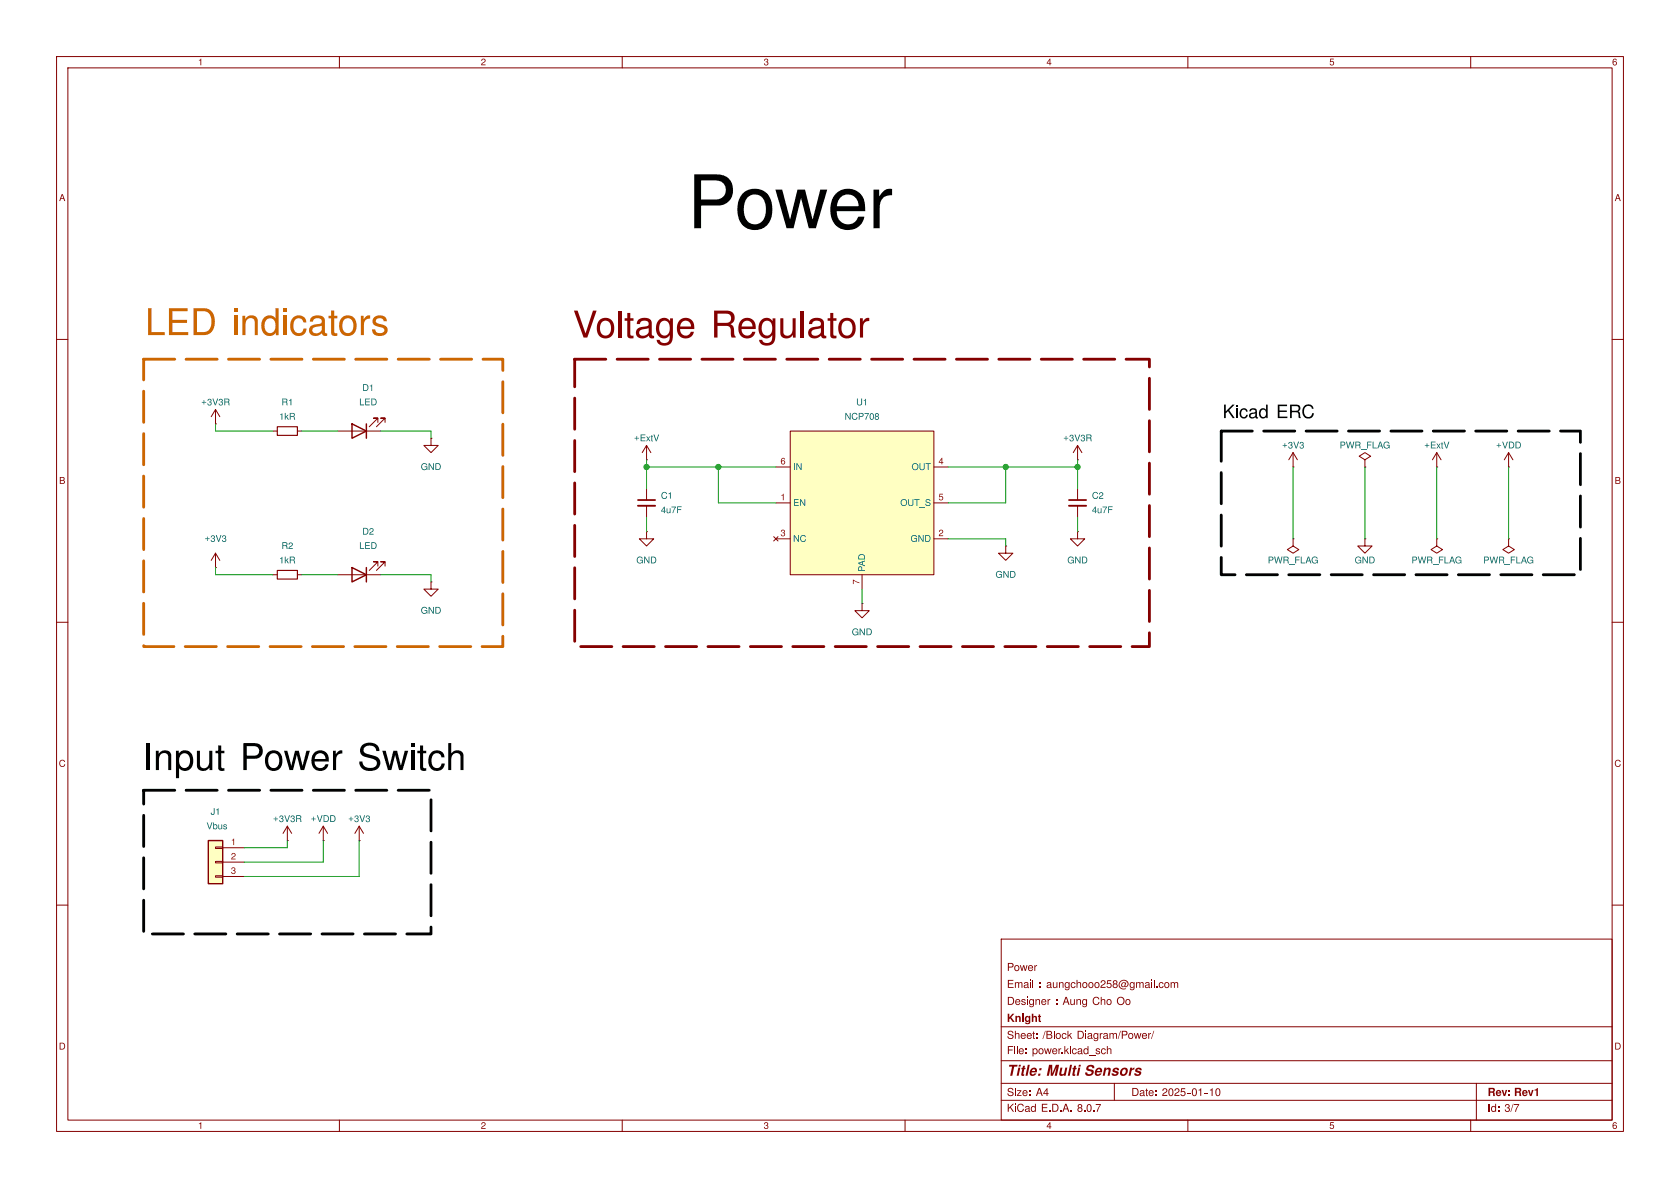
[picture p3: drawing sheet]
(kicad_sch
 (version 20231120)
 (generator "eeschema")
 (generator_version "8.0")
 (paper "A4")
 (title_block
  (title "Multi Sensors")
  (date "2025-01-10")
  (rev "Rev1")
  (company "Knight")
  (comment 1 "Designer : Aung Cho Oo")
  (comment 2 "Email : aungchooo258@gmail.com")
  (comment 3 "Power"))
 (lib_symbols
  (symbol "13dof_imu:NCP708" (exclude_from_sim no) (in_bom yes) (on_board yes)
   (property "Reference" "U" (at 0 0 0) (effects (font (size 1.27 1.27))))
   (property "Value" "NCP708" (at 0 0 0) (effects (font (size 1.27 1.27))))
   (property "Footprint" "Project:NCP708" (at 0 0 0) (effects (font (size 1.27 1.27)) (hide yes)))
   (property "Datasheet" "" (at 0 0 0) (effects (font (size 1.27 1.27)) (hide yes)))
   (property "Description" "" (at 0 0 0) (effects (font (size 1.27 1.27)) (hide yes)))
   (symbol "NCP708_0_0"
    (pin input line (at -15.24 0 0) (length 2.54) (name "EN" (effects (font (size 1.27 1.27)))) (number "1" (effects (font (size 1.27 1.27)))))
    (pin power_in line (at 15.24 -6.35 180) (length 2.54) (name "GND" (effects (font (size 1.27 1.27)))) (number "2" (effects (font (size 1.27 1.27)))))
    (pin no_connect line (at -15.24 -6.35 0) (length 2.54) (name "NC" (effects (font (size 1.27 1.27)))) (number "3" (effects (font (size 1.27 1.27)))))
    (pin power_out line (at 15.24 6.35 180) (length 2.54) (name "OUT" (effects (font (size 1.27 1.27)))) (number "4" (effects (font (size 1.27 1.27)))))
    (pin power_in line (at -15.24 6.35 0) (length 2.54) (name "IN" (effects (font (size 1.27 1.27)))) (number "6" (effects (font (size 1.27 1.27)))))
    (pin power_in line (at 0 -15.24 90) (length 2.54) (name "PAD" (effects (font (size 1.27 1.27)))) (number "7" (effects (font (size 1.27 1.27))))))
   (symbol "NCP708_1_0"
    (pin passive line (at 15.24 0 180) (length 2.54) (name "OUT_S" (effects (font (size 1.27 1.27)))) (number "5" (effects (font (size 1.27 1.27))))))
   (symbol "NCP708_1_1"
    (rectangle (start -12.7 12.7) (end 12.7 -12.7) (stroke (width 0) (type default)) (fill (type background)))))
  (symbol "Common:+3V3"
   (power)
   (pin_numbers hide)
   (pin_names
    (offset 0) hide) (exclude_from_sim no) (in_bom yes) (on_board yes)
   (property "Reference" "#PWR" (at 0 -3.81 0) (effects (font (size 1.27 1.27)) (hide yes)))
   (property "Value" "+3V3" (at 0 3.556 0) (effects (font (size 1.27 1.27))))
   (property "Footprint" "" (at 0 0 0) (effects (font (size 1.27 1.27)) (hide yes)))
   (property "Datasheet" "" (at 0 0 0) (effects (font (size 1.27 1.27)) (hide yes)))
   (property "Description" "Positive 3.3V" (at 0 0 0) (effects (font (size 1.27 1.27)) (hide yes)))
   (symbol "+3V3_0_1"
    (polyline (pts (xy -0.762 1.27) (xy 0 2.54)) (stroke (width 0) (type default)) (fill (type none)))
    (polyline (pts (xy 0 0) (xy 0 2.54)) (stroke (width 0) (type default)) (fill (type none)))
    (polyline (pts (xy 0 2.54) (xy 0.762 1.27)) (stroke (width 0) (type default)) (fill (type none))))
   (symbol "+3V3_1_1"
    (pin power_in line (at 0 0 90) (length 0) (name "~" (effects (font (size 1.27 1.27)))) (number "1" (effects (font (size 1.27 1.27)))))))
  (symbol "Common:+ExtV"
   (power)
   (pin_numbers hide)
   (pin_names
    (offset 0) hide) (exclude_from_sim no) (in_bom yes) (on_board yes)
   (property "Reference" "#PWR" (at 0 -3.81 0) (effects (font (size 1.27 1.27)) (hide yes)))
   (property "Value" "+ExtV" (at 0 3.556 0) (effects (font (size 1.27 1.27))))
   (property "Footprint" "" (at 0 0 0) (effects (font (size 1.27 1.27)) (hide yes)))
   (property "Datasheet" "" (at 0 0 0) (effects (font (size 1.27 1.27)) (hide yes)))
   (property "Description" "External power source" (at 0 0 0) (effects (font (size 1.27 1.27)) (hide yes)))
   (symbol "+ExtV_0_1"
    (polyline (pts (xy -0.762 1.27) (xy 0 2.54)) (stroke (width 0) (type default)) (fill (type none)))
    (polyline (pts (xy 0 0) (xy 0 2.54)) (stroke (width 0) (type default)) (fill (type none)))
    (polyline (pts (xy 0 2.54) (xy 0.762 1.27)) (stroke (width 0) (type default)) (fill (type none))))
   (symbol "+ExtV_1_1"
    (pin power_in line (at 0 0 90) (length 0) (name "~" (effects (font (size 1.27 1.27)))) (number "1" (effects (font (size 1.27 1.27)))))))
  (symbol "Common:+VDD"
   (power)
   (pin_numbers hide)
   (pin_names
    (offset 0) hide) (exclude_from_sim no) (in_bom yes) (on_board yes)
   (property "Reference" "#PWR" (at 0 -3.81 0) (effects (font (size 1.27 1.27)) (hide yes)))
   (property "Value" "+VDD" (at 0 3.556 0) (effects (font (size 1.27 1.27))))
   (property "Footprint" "" (at 0 0 0) (effects (font (size 1.27 1.27)) (hide yes)))
   (property "Datasheet" "" (at 0 0 0) (effects (font (size 1.27 1.27)) (hide yes)))
   (property "Description" "Power symbol creates a global label with name \"VDD\"" (at 0 0 0) (effects (font (size 1.27 1.27)) (hide yes)))
   (symbol "+VDD_0_1"
    (polyline (pts (xy -0.762 1.27) (xy 0 2.54)) (stroke (width 0) (type default)) (fill (type none)))
    (polyline (pts (xy 0 0) (xy 0 2.54)) (stroke (width 0) (type default)) (fill (type none)))
    (polyline (pts (xy 0 2.54) (xy 0.762 1.27)) (stroke (width 0) (type default)) (fill (type none))))
   (symbol "+VDD_1_1"
    (pin power_in line (at 0 0 90) (length 0) (name "~" (effects (font (size 1.27 1.27)))) (number "1" (effects (font (size 1.27 1.27)))))))
  (symbol "Connector_Generic:Conn_01x03"
   (pin_names
    (offset 1.016) hide) (exclude_from_sim no) (in_bom yes) (on_board yes)
   (property "Reference" "J" (at 0 5.08 0) (effects (font (size 1.27 1.27))))
   (property "Value" "Conn_01x03" (at 0 -5.08 0) (effects (font (size 1.27 1.27))))
   (property "Footprint" "" (at 0 0 0) (effects (font (size 1.27 1.27)) (hide yes)))
   (property "Datasheet" "~" (at 0 0 0) (effects (font (size 1.27 1.27)) (hide yes)))
   (property "Description" "Generic connector, single row, 01x03, script generated (kicad-library-utils/schlib/autogen/connector/)" (at 0 0 0) (effects (font (size 1.27 1.27)) (hide yes)))
   (symbol "Conn_01x03_1_1"
    (rectangle (start -1.27 -2.413) (end 0 -2.667) (stroke (width 0.1524) (type default)) (fill (type none)))
    (rectangle (start -1.27 0.127) (end 0 -0.127) (stroke (width 0.1524) (type default)) (fill (type none)))
    (rectangle (start -1.27 2.667) (end 0 2.413) (stroke (width 0.1524) (type default)) (fill (type none)))
    (rectangle (start -1.27 3.81) (end 1.27 -3.81) (stroke (width 0.254) (type default)) (fill (type background)))
    (pin passive line (at -5.08 2.54 0) (length 3.81) (name "Pin_1" (effects (font (size 1.27 1.27)))) (number "1" (effects (font (size 1.27 1.27)))))
    (pin passive line (at -5.08 0 0) (length 3.81) (name "Pin_2" (effects (font (size 1.27 1.27)))) (number "2" (effects (font (size 1.27 1.27)))))
    (pin passive line (at -5.08 -2.54 0) (length 3.81) (name "Pin_3" (effects (font (size 1.27 1.27)))) (number "3" (effects (font (size 1.27 1.27)))))))
  (symbol "Device:C_Small"
   (pin_numbers hide)
   (pin_names
    (offset 0.254) hide) (exclude_from_sim no) (in_bom yes) (on_board yes)
   (property "Reference" "C" (at 0.254 1.778 0) (effects (font (size 1.27 1.27)) (justify left)))
   (property "Value" "C_Small" (at 0.254 -2.032 0) (effects (font (size 1.27 1.27)) (justify left)))
   (property "Footprint" "" (at 0 0 0) (effects (font (size 1.27 1.27)) (hide yes)))
   (property "Datasheet" "~" (at 0 0 0) (effects (font (size 1.27 1.27)) (hide yes)))
   (property "Description" "Unpolarized capacitor, small symbol" (at 0 0 0) (effects (font (size 1.27 1.27)) (hide yes)))
   (symbol "C_Small_0_1"
    (polyline (pts (xy -1.524 -0.508) (xy 1.524 -0.508)) (stroke (width 0.3302) (type default)) (fill (type none)))
    (polyline (pts (xy -1.524 0.508) (xy 1.524 0.508)) (stroke (width 0.3048) (type default)) (fill (type none))))
   (symbol "C_Small_1_1"
    (pin passive line (at 0 2.54 270) (length 2.032) (name "~" (effects (font (size 1.27 1.27)))) (number "1" (effects (font (size 1.27 1.27)))))
    (pin passive line (at 0 -2.54 90) (length 2.032) (name "~" (effects (font (size 1.27 1.27)))) (number "2" (effects (font (size 1.27 1.27)))))))
  (symbol "Device:LED"
   (pin_numbers hide)
   (pin_names
    (offset 1.016) hide) (exclude_from_sim no) (in_bom yes) (on_board yes)
   (property "Reference" "D" (at 0 2.54 0) (effects (font (size 1.27 1.27))))
   (property "Value" "LED" (at 0 -2.54 0) (effects (font (size 1.27 1.27))))
   (property "Footprint" "" (at 0 0 0) (effects (font (size 1.27 1.27)) (hide yes)))
   (property "Datasheet" "~" (at 0 0 0) (effects (font (size 1.27 1.27)) (hide yes)))
   (property "Description" "Light emitting diode" (at 0 0 0) (effects (font (size 1.27 1.27)) (hide yes)))
   (symbol "LED_0_1"
    (polyline (pts (xy -1.27 -1.27) (xy -1.27 1.27)) (stroke (width 0.254) (type default)) (fill (type none)))
    (polyline (pts (xy -1.27 0) (xy 1.27 0)) (stroke (width 0) (type default)) (fill (type none)))
    (polyline (pts (xy 1.27 -1.27) (xy 1.27 1.27) (xy -1.27 0) (xy 1.27 -1.27)) (stroke (width 0.254) (type default)) (fill (type none)))
    (polyline (pts (xy -3.048 -0.762) (xy -4.572 -2.286) (xy -3.81 -2.286) (xy -4.572 -2.286) (xy -4.572 -1.524)) (stroke (width 0) (type default)) (fill (type none)))
    (polyline (pts (xy -1.778 -0.762) (xy -3.302 -2.286) (xy -2.54 -2.286) (xy -3.302 -2.286) (xy -3.302 -1.524)) (stroke (width 0) (type default)) (fill (type none))))
   (symbol "LED_1_1"
    (pin passive line (at -3.81 0 0) (length 2.54) (name "K" (effects (font (size 1.27 1.27)))) (number "1" (effects (font (size 1.27 1.27)))))
    (pin passive line (at 3.81 0 180) (length 2.54) (name "A" (effects (font (size 1.27 1.27)))) (number "2" (effects (font (size 1.27 1.27)))))))
  (symbol "Device:R_Small"
   (pin_numbers hide)
   (pin_names
    (offset 0.254) hide) (exclude_from_sim no) (in_bom yes) (on_board yes)
   (property "Reference" "R" (at 0.762 0.508 0) (effects (font (size 1.27 1.27)) (justify left)))
   (property "Value" "R_Small" (at 0.762 -1.016 0) (effects (font (size 1.27 1.27)) (justify left)))
   (property "Footprint" "" (at 0 0 0) (effects (font (size 1.27 1.27)) (hide yes)))
   (property "Datasheet" "~" (at 0 0 0) (effects (font (size 1.27 1.27)) (hide yes)))
   (property "Description" "Resistor, small symbol" (at 0 0 0) (effects (font (size 1.27 1.27)) (hide yes)))
   (symbol "R_Small_0_1"
    (rectangle (start -0.762 1.778) (end 0.762 -1.778) (stroke (width 0.2032) (type default)) (fill (type none))))
   (symbol "R_Small_1_1"
    (pin passive line (at 0 2.54 270) (length 0.762) (name "~" (effects (font (size 1.27 1.27)))) (number "1" (effects (font (size 1.27 1.27)))))
    (pin passive line (at 0 -2.54 90) (length 0.762) (name "~" (effects (font (size 1.27 1.27)))) (number "2" (effects (font (size 1.27 1.27)))))))
  (symbol "power:+3V3"
   (power)
   (pin_numbers hide)
   (pin_names
    (offset 0) hide) (exclude_from_sim no) (in_bom yes) (on_board yes)
   (property "Reference" "#PWR" (at 0 -3.81 0) (effects (font (size 1.27 1.27)) (hide yes)))
   (property "Value" "+3V3" (at 0 3.556 0) (effects (font (size 1.27 1.27))))
   (property "Footprint" "" (at 0 0 0) (effects (font (size 1.27 1.27)) (hide yes)))
   (property "Datasheet" "" (at 0 0 0) (effects (font (size 1.27 1.27)) (hide yes)))
   (property "Description" "Power symbol creates a global label with name \"+3V3\"" (at 0 0 0) (effects (font (size 1.27 1.27)) (hide yes)))
   (symbol "+3V3_0_1"
    (polyline (pts (xy -0.762 1.27) (xy 0 2.54)) (stroke (width 0) (type default)) (fill (type none)))
    (polyline (pts (xy 0 0) (xy 0 2.54)) (stroke (width 0) (type default)) (fill (type none)))
    (polyline (pts (xy 0 2.54) (xy 0.762 1.27)) (stroke (width 0) (type default)) (fill (type none))))
   (symbol "+3V3_1_1"
    (pin power_in line (at 0 0 90) (length 0) (name "~" (effects (font (size 1.27 1.27)))) (number "1" (effects (font (size 1.27 1.27)))))))
  (symbol "power:GND"
   (power)
   (pin_numbers hide)
   (pin_names
    (offset 0) hide) (exclude_from_sim no) (in_bom yes) (on_board yes)
   (property "Reference" "#PWR" (at 0 -6.35 0) (effects (font (size 1.27 1.27)) (hide yes)))
   (property "Value" "GND" (at 0 -3.81 0) (effects (font (size 1.27 1.27))))
   (property "Footprint" "" (at 0 0 0) (effects (font (size 1.27 1.27)) (hide yes)))
   (property "Datasheet" "" (at 0 0 0) (effects (font (size 1.27 1.27)) (hide yes)))
   (property "Description" "Power symbol creates a global label with name \"GND\" , ground" (at 0 0 0) (effects (font (size 1.27 1.27)) (hide yes)))
   (symbol "GND_0_1"
    (polyline (pts (xy 0 0) (xy 0 -1.27) (xy 1.27 -1.27) (xy 0 -2.54) (xy -1.27 -1.27) (xy 0 -1.27)) (stroke (width 0) (type default)) (fill (type none))))
   (symbol "GND_1_1"
    (pin power_in line (at 0 0 270) (length 0) (name "~" (effects (font (size 1.27 1.27)))) (number "1" (effects (font (size 1.27 1.27)))))))
  (symbol "power:PWR_FLAG"
   (power)
   (pin_numbers hide)
   (pin_names
    (offset 0) hide) (exclude_from_sim no) (in_bom yes) (on_board yes)
   (property "Reference" "#FLG" (at 0 1.905 0) (effects (font (size 1.27 1.27)) (hide yes)))
   (property "Value" "PWR_FLAG" (at 0 3.81 0) (effects (font (size 1.27 1.27))))
   (property "Footprint" "" (at 0 0 0) (effects (font (size 1.27 1.27)) (hide yes)))
   (property "Datasheet" "~" (at 0 0 0) (effects (font (size 1.27 1.27)) (hide yes)))
   (property "Description" "Special symbol for telling ERC where power comes from" (at 0 0 0) (effects (font (size 1.27 1.27)) (hide yes)))
   (symbol "PWR_FLAG_0_0"
    (pin power_out line (at 0 0 90) (length 0) (name "~" (effects (font (size 1.27 1.27)))) (number "1" (effects (font (size 1.27 1.27))))))
   (symbol "PWR_FLAG_0_1"
    (polyline (pts (xy 0 0) (xy 0 1.27) (xy -1.016 1.905) (xy 0 2.54) (xy 1.016 1.905) (xy 0 1.27)) (stroke (width 0) (type default)) (fill (type none))))))
 (junction
  (at 177.8 82.55)
  (diameter 0)
  (color 0 0 0 0))
 (junction
  (at 114.3 82.55)
  (diameter 0)
  (color 0 0 0 0))
 (junction
  (at 190.5 82.55)
  (diameter 0)
  (color 0 0 0 0))
 (junction
  (at 127 82.55)
  (diameter 0)
  (color 0 0 0 0))
 (wire
  (pts (xy 43.18 152.4) (xy 57.15 152.4))
  (stroke (width 0) (type default)))
 (wire
  (pts (xy 38.1 101.6) (xy 48.26 101.6))
  (stroke (width 0) (type default)))
 (wire
  (pts (xy 57.15 152.4) (xy 57.15 148.59))
  (stroke (width 0) (type default)))
 (wire
  (pts (xy 127 88.9) (xy 127 82.55))
  (stroke (width 0) (type default)))
 (wire
  (pts (xy 254 82.55) (xy 254 95.25))
  (stroke (width 0) (type default)))
 (wire
  (pts (xy 114.3 81.28) (xy 114.3 82.55))
  (stroke (width 0) (type default)))
 (wire
  (pts (xy 50.8 148.59) (xy 50.8 149.86))
  (stroke (width 0) (type default)))
 (wire
  (pts (xy 177.8 82.55) (xy 190.5 82.55))
  (stroke (width 0) (type default)))
 (wire
  (pts (xy 167.64 82.55) (xy 177.8 82.55))
  (stroke (width 0) (type default)))
 (wire
  (pts (xy 228.6 82.55) (xy 228.6 95.25))
  (stroke (width 0) (type default)))
 (wire
  (pts (xy 167.64 95.25) (xy 177.8 95.25))
  (stroke (width 0) (type default)))
 (wire
  (pts (xy 38.1 100.33) (xy 38.1 101.6))
  (stroke (width 0) (type default)))
 (wire
  (pts (xy 53.34 76.2) (xy 59.69 76.2))
  (stroke (width 0) (type default)))
 (wire
  (pts (xy 152.4 104.14) (xy 152.4 106.68))
  (stroke (width 0) (type default)))
 (wire
  (pts (xy 114.3 91.44) (xy 114.3 93.98))
  (stroke (width 0) (type default)))
 (wire
  (pts (xy 177.8 95.25) (xy 177.8 96.52))
  (stroke (width 0) (type default)))
 (wire
  (pts (xy 38.1 76.2) (xy 48.26 76.2))
  (stroke (width 0) (type default)))
 (wire
  (pts (xy 63.5 154.94) (xy 43.18 154.94))
  (stroke (width 0) (type default)))
 (wire
  (pts (xy 137.16 88.9) (xy 127 88.9))
  (stroke (width 0) (type default)))
 (wire
  (pts (xy 127 82.55) (xy 114.3 82.55))
  (stroke (width 0) (type default)))
 (wire
  (pts (xy 241.3 82.55) (xy 241.3 95.25))
  (stroke (width 0) (type default)))
 (wire
  (pts (xy 177.8 88.9) (xy 177.8 82.55))
  (stroke (width 0) (type default)))
 (wire
  (pts (xy 114.3 82.55) (xy 114.3 86.36))
  (stroke (width 0) (type default)))
 (wire
  (pts (xy 266.7 82.55) (xy 266.7 95.25))
  (stroke (width 0) (type default)))
 (wire
  (pts (xy 137.16 82.55) (xy 127 82.55))
  (stroke (width 0) (type default)))
 (wire
  (pts (xy 190.5 82.55) (xy 190.5 86.36))
  (stroke (width 0) (type default)))
 (wire
  (pts (xy 63.5 148.59) (xy 63.5 154.94))
  (stroke (width 0) (type default)))
 (wire
  (pts (xy 167.64 88.9) (xy 177.8 88.9))
  (stroke (width 0) (type default)))
 (wire
  (pts (xy 38.1 74.93) (xy 38.1 76.2))
  (stroke (width 0) (type default)))
 (wire
  (pts (xy 67.31 101.6) (xy 76.2 101.6))
  (stroke (width 0) (type default)))
 (wire
  (pts (xy 53.34 101.6) (xy 59.69 101.6))
  (stroke (width 0) (type default)))
 (wire
  (pts (xy 190.5 91.44) (xy 190.5 93.98))
  (stroke (width 0) (type default)))
 (wire
  (pts (xy 76.2 76.2) (xy 76.2 77.47))
  (stroke (width 0) (type default)))
 (wire
  (pts (xy 190.5 81.28) (xy 190.5 82.55))
  (stroke (width 0) (type default)))
 (wire
  (pts (xy 76.2 101.6) (xy 76.2 102.87))
  (stroke (width 0) (type default)))
 (wire
  (pts (xy 50.8 149.86) (xy 43.18 149.86))
  (stroke (width 0) (type default)))
 (wire
  (pts (xy 67.31 76.2) (xy 76.2 76.2))
  (stroke (width 0) (type default)))
 (rectangle
  (start 101.6 63.5)
  (end 203.2 114.3)
  (stroke (width 0.5) (type dash) (color 132 0 0 1))
  (fill (type none)))
 (rectangle
  (start 25.4 139.7)
  (end 76.2 165.1)
  (stroke (width 0.5) (type dash))
  (fill (type none)))
 (rectangle
  (start 215.9 76.2)
  (end 279.4 101.6)
  (stroke (width 0.5) (type dash))
  (fill (type none)))
 (rectangle
  (start 25.4 63.5)
  (end 88.9 114.3)
  (stroke (width 0.5) (type dash) (color 204 102 0 1))
  (fill (type none)))
 (text "Power"
  (exclude_from_sim no)
  (at 139.7 38.608 0)
  (effects (font
    (face "Nachlieli CLM") (size 10.16 10.16))))
 (text "LED indicators"
  (exclude_from_sim no)
  (at 25.654 61.468 0)
  (effects (font
    (face "Nachlieli CLM") (size 5.08 5.08) (color 204 102 0 1)) (justify left bottom)))
 (text "Voltage Regulator"
  (exclude_from_sim no)
  (at 127.508 58.928 0)
  (effects (font
    (face "Nachlieli CLM") (size 5.08 5.08) (color 132 0 0 1))))
 (text "Input Power Switch"
  (exclude_from_sim no)
  (at 53.848 135.382 0)
  (effects (font
    (face "Nachlieli CLM") (size 5.08 5.08))))
 (text "Kicad ERC"
  (exclude_from_sim no)
  (at 224.282 73.66 0)
  (effects (font
    (face "Nachlieli CLM") (size 2.54 2.54))))
 (symbol
  (lib_id "power:+3V3")
  (at 38.1 74.93 0)
  (unit 1)
  (exclude_from_sim no)
  (in_bom yes)
  (on_board yes)
  (dnp no)
  (property "Reference" "#PWR01" (at 38.1 78.74 0) (effects (font (size 1.27 1.27)) (hide yes)))
  (property "Value" "+3V3R" (at 38.1 71.12 0) (effects (font (size 1.27 1.27))))
  (property "Footprint" "" (at 38.1 74.93 0) (effects (font (size 1.27 1.27)) (hide yes)))
  (property "Datasheet" "" (at 38.1 74.93 0) (effects (font (size 1.27 1.27)) (hide yes)))
  (property "Description" "Power symbol creates a global label with name \"+3V3\"" (at 38.1 74.93 0) (effects (font (size 1.27 1.27)) (hide yes)))
  (pin "1"))
 (symbol
  (lib_id "power:GND")
  (at 114.3 93.98 0)
  (unit 1)
  (exclude_from_sim no)
  (in_bom yes)
  (on_board yes)
  (dnp no)
  (fields_autoplaced yes)
  (property "Reference" "#PWR09" (at 114.3 100.33 0) (effects (font (size 1.27 1.27)) (hide yes)))
  (property "Value" "GND" (at 114.3 99.06 0) (effects (font (size 1.27 1.27))))
  (property "Footprint" "" (at 114.3 93.98 0) (effects (font (size 1.27 1.27)) (hide yes)))
  (property "Datasheet" "" (at 114.3 93.98 0) (effects (font (size 1.27 1.27)) (hide yes)))
  (property "Description" "Power symbol creates a global label with name \"GND\" , ground" (at 114.3 93.98 0) (effects (font (size 1.27 1.27)) (hide yes)))
  (pin "1"))
 (symbol
  (lib_id "Device:C_Small")
  (at 190.5 88.9 0)
  (unit 1)
  (exclude_from_sim no)
  (in_bom yes)
  (on_board yes)
  (dnp no)
  (fields_autoplaced yes)
  (property "Reference" "C2" (at 193.04 87.6363 0) (effects (font (size 1.27 1.27)) (justify left)))
  (property "Value" "4u7F" (at 193.04 90.1763 0) (effects (font (size 1.27 1.27)) (justify left)))
  (property "Footprint" "common:C_0402_1005Metric" (at 190.5 88.9 0) (effects (font (size 1.27 1.27)) (hide yes)))
  (property "Datasheet" "~" (at 190.5 88.9 0) (effects (font (size 1.27 1.27)) (hide yes)))
  (property "Description" "Unpolarized capacitor, small symbol" (at 190.5 88.9 0) (effects (font (size 1.27 1.27)) (hide yes)))
  (pin "1")
  (pin "2"))
 (symbol
  (lib_id "power:GND")
  (at 76.2 102.87 0)
  (unit 1)
  (exclude_from_sim no)
  (in_bom yes)
  (on_board yes)
  (dnp no)
  (fields_autoplaced yes)
  (property "Reference" "#PWR07" (at 76.2 109.22 0) (effects (font (size 1.27 1.27)) (hide yes)))
  (property "Value" "GND" (at 76.2 107.95 0) (effects (font (size 1.27 1.27))))
  (property "Footprint" "" (at 76.2 102.87 0) (effects (font (size 1.27 1.27)) (hide yes)))
  (property "Datasheet" "" (at 76.2 102.87 0) (effects (font (size 1.27 1.27)) (hide yes)))
  (property "Description" "Power symbol creates a global label with name \"GND\" , ground" (at 76.2 102.87 0) (effects (font (size 1.27 1.27)) (hide yes)))
  (pin "1"))
 (symbol
  (lib_id "Common:+VDD")
  (at 266.7 82.55 0)
  (unit 1)
  (exclude_from_sim no)
  (in_bom yes)
  (on_board yes)
  (dnp no)
  (property "Reference" "#PWR017" (at 266.7 86.36 0) (effects (font (size 1.27 1.27)) (hide yes)))
  (property "Value" "+VDD" (at 266.7 78.74 0) (effects (font (size 1.27 1.27))))
  (property "Footprint" "" (at 266.7 82.55 0) (effects (font (size 1.27 1.27)) (hide yes)))
  (property "Datasheet" "" (at 266.7 82.55 0) (effects (font (size 1.27 1.27)) (hide yes)))
  (property "Description" "Power symbol creates a global label with name \"VDD\"" (at 266.7 82.55 0) (effects (font (size 1.27 1.27)) (hide yes)))
  (pin "1"))
 (symbol
  (lib_id "power:+3V3")
  (at 190.5 81.28 0)
  (unit 1)
  (exclude_from_sim no)
  (in_bom yes)
  (on_board yes)
  (dnp no)
  (property "Reference" "#PWR012" (at 190.5 85.09 0) (effects (font (size 1.27 1.27)) (hide yes)))
  (property "Value" "+3V3R" (at 190.5 77.47 0) (effects (font (size 1.27 1.27))))
  (property "Footprint" "" (at 190.5 81.28 0) (effects (font (size 1.27 1.27)) (hide yes)))
  (property "Datasheet" "" (at 190.5 81.28 0) (effects (font (size 1.27 1.27)) (hide yes)))
  (property "Description" "Power symbol creates a global label with name \"+3V3\"" (at 190.5 81.28 0) (effects (font (size 1.27 1.27)) (hide yes)))
  (pin "1"))
 (symbol
  (lib_id "Device:LED")
  (at 63.5 76.2 180)
  (unit 1)
  (exclude_from_sim no)
  (in_bom yes)
  (on_board yes)
  (dnp no)
  (fields_autoplaced yes)
  (property "Reference" "D1" (at 65.0875 68.58 0) (effects (font (size 1.27 1.27))))
  (property "Value" "LED" (at 65.0875 71.12 0) (effects (font (size 1.27 1.27))))
  (property "Footprint" "common:LED_0805_2012" (at 63.5 76.2 0) (effects (font (size 1.27 1.27)) (hide yes)))
  (property "Datasheet" "~" (at 63.5 76.2 0) (effects (font (size 1.27 1.27)) (hide yes)))
  (property "Description" "Light emitting diode" (at 63.5 76.2 0) (effects (font (size 1.27 1.27)) (hide yes)))
  (pin "1")
  (pin "2"))
 (symbol
  (lib_id "power:PWR_FLAG")
  (at 266.7 95.25 180)
  (unit 1)
  (exclude_from_sim no)
  (in_bom yes)
  (on_board yes)
  (dnp no)
  (property "Reference" "#FLG04" (at 266.7 97.155 0) (effects (font (size 1.27 1.27)) (hide yes)))
  (property "Value" "PWR_FLAG" (at 266.7 99.06 0) (effects (font (size 1.27 1.27))))
  (property "Footprint" "" (at 266.7 95.25 0) (effects (font (size 1.27 1.27)) (hide yes)))
  (property "Datasheet" "~" (at 266.7 95.25 0) (effects (font (size 1.27 1.27)) (hide yes)))
  (property "Description" "Special symbol for telling ERC where power comes from" (at 266.7 95.25 0) (effects (font (size 1.27 1.27)) (hide yes)))
  (pin "1"))
 (symbol
  (lib_id "Common:+3V3")
  (at 63.5 148.59 0)
  (unit 1)
  (exclude_from_sim no)
  (in_bom yes)
  (on_board yes)
  (dnp no)
  (property "Reference" "#PWR05" (at 63.5 152.4 0) (effects (font (size 1.27 1.27)) (hide yes)))
  (property "Value" "+3V3" (at 63.5 144.78 0) (effects (font (size 1.27 1.27))))
  (property "Footprint" "" (at 63.5 148.59 0) (effects (font (size 1.27 1.27)) (hide yes)))
  (property "Datasheet" "" (at 63.5 148.59 0) (effects (font (size 1.27 1.27)) (hide yes)))
  (property "Description" "Positive 3.3V" (at 63.5 148.59 0) (effects (font (size 1.27 1.27)) (hide yes)))
  (pin "1"))
 (symbol
  (lib_id "power:+3V3")
  (at 50.8 148.59 0)
  (unit 1)
  (exclude_from_sim no)
  (in_bom yes)
  (on_board yes)
  (dnp no)
  (property "Reference" "#PWR03" (at 50.8 152.4 0) (effects (font (size 1.27 1.27)) (hide yes)))
  (property "Value" "+3V3R" (at 50.8 144.78 0) (effects (font (size 1.27 1.27))))
  (property "Footprint" "" (at 50.8 148.59 0) (effects (font (size 1.27 1.27)) (hide yes)))
  (property "Datasheet" "" (at 50.8 148.59 0) (effects (font (size 1.27 1.27)) (hide yes)))
  (property "Description" "Power symbol creates a global label with name \"+3V3\"" (at 50.8 148.59 0) (effects (font (size 1.27 1.27)) (hide yes)))
  (pin "1"))
 (symbol
  (lib_id "13dof_imu:NCP708")
  (at 152.4 88.9 0)
  (unit 1)
  (exclude_from_sim no)
  (in_bom yes)
  (on_board yes)
  (dnp no)
  (fields_autoplaced yes)
  (property "Reference" "U1" (at 152.4 71.12 0) (effects (font (size 1.27 1.27))))
  (property "Value" "NCP708" (at 152.4 73.66 0) (effects (font (size 1.27 1.27))))
  (property "Footprint" "Project:NCP708" (at 152.4 88.9 0) (effects (font (size 1.27 1.27)) (hide yes)))
  (property "Datasheet" "" (at 152.4 88.9 0) (effects (font (size 1.27 1.27)) (hide yes)))
  (property "Description" "" (at 152.4 88.9 0) (effects (font (size 1.27 1.27)) (hide yes)))
  (pin "6")
  (pin "1")
  (pin "4")
  (pin "2")
  (pin "5")
  (pin "7")
  (pin "3"))
 (symbol
  (lib_id "Device:R_Small")
  (at 50.8 101.6 90)
  (unit 1)
  (exclude_from_sim no)
  (in_bom yes)
  (on_board yes)
  (dnp no)
  (fields_autoplaced yes)
  (property "Reference" "R2" (at 50.8 96.52 90) (effects (font (size 1.27 1.27))))
  (property "Value" "1kR" (at 50.8 99.06 90) (effects (font (size 1.27 1.27))))
  (property "Footprint" "common:R_0402_1005Metric" (at 50.8 101.6 0) (effects (font (size 1.27 1.27)) (hide yes)))
  (property "Datasheet" "~" (at 50.8 101.6 0) (effects (font (size 1.27 1.27)) (hide yes)))
  (property "Description" "Resistor, small symbol" (at 50.8 101.6 0) (effects (font (size 1.27 1.27)) (hide yes)))
  (pin "1")
  (pin "2"))
 (symbol
  (lib_id "Common:+ExtV")
  (at 114.3 81.28 0)
  (unit 1)
  (exclude_from_sim no)
  (in_bom yes)
  (on_board yes)
  (dnp no)
  (property "Reference" "#PWR08" (at 114.3 85.09 0) (effects (font (size 1.27 1.27)) (hide yes)))
  (property "Value" "+ExtV" (at 114.3 77.47 0) (effects (font (size 1.27 1.27))))
  (property "Footprint" "" (at 114.3 81.28 0) (effects (font (size 1.27 1.27)) (hide yes)))
  (property "Datasheet" "" (at 114.3 81.28 0) (effects (font (size 1.27 1.27)) (hide yes)))
  (property "Description" "External power source" (at 114.3 81.28 0) (effects (font (size 1.27 1.27)) (hide yes)))
  (pin "1"))
 (symbol
  (lib_id "power:+3V3")
  (at 38.1 100.33 0)
  (unit 1)
  (exclude_from_sim no)
  (in_bom yes)
  (on_board yes)
  (dnp no)
  (fields_autoplaced yes)
  (property "Reference" "#PWR02" (at 38.1 104.14 0) (effects (font (size 1.27 1.27)) (hide yes)))
  (property "Value" "+3V3" (at 38.1 95.25 0) (effects (font (size 1.27 1.27))))
  (property "Footprint" "" (at 38.1 100.33 0) (effects (font (size 1.27 1.27)) (hide yes)))
  (property "Datasheet" "" (at 38.1 100.33 0) (effects (font (size 1.27 1.27)) (hide yes)))
  (property "Description" "Power symbol creates a global label with name \"+3V3\"" (at 38.1 100.33 0) (effects (font (size 1.27 1.27)) (hide yes)))
  (pin "1"))
 (symbol
  (lib_id "power:PWR_FLAG")
  (at 241.3 82.55 0)
  (unit 1)
  (exclude_from_sim no)
  (in_bom yes)
  (on_board yes)
  (dnp no)
  (property "Reference" "#FLG02" (at 241.3 80.645 0) (effects (font (size 1.27 1.27)) (hide yes)))
  (property "Value" "PWR_FLAG" (at 241.3 78.74 0) (effects (font (size 1.27 1.27))))
  (property "Footprint" "" (at 241.3 82.55 0) (effects (font (size 1.27 1.27)) (hide yes)))
  (property "Datasheet" "~" (at 241.3 82.55 0) (effects (font (size 1.27 1.27)) (hide yes)))
  (property "Description" "Special symbol for telling ERC where power comes from" (at 241.3 82.55 0) (effects (font (size 1.27 1.27)) (hide yes)))
  (pin "1"))
 (symbol
  (lib_id "power:PWR_FLAG")
  (at 228.6 95.25 180)
  (unit 1)
  (exclude_from_sim no)
  (in_bom yes)
  (on_board yes)
  (dnp no)
  (property "Reference" "#FLG01" (at 228.6 97.155 0) (effects (font (size 1.27 1.27)) (hide yes)))
  (property "Value" "PWR_FLAG" (at 228.6 99.06 0) (effects (font (size 1.27 1.27))))
  (property "Footprint" "" (at 228.6 95.25 0) (effects (font (size 1.27 1.27)) (hide yes)))
  (property "Datasheet" "~" (at 228.6 95.25 0) (effects (font (size 1.27 1.27)) (hide yes)))
  (property "Description" "Special symbol for telling ERC where power comes from" (at 228.6 95.25 0) (effects (font (size 1.27 1.27)) (hide yes)))
  (pin "1"))
 (symbol
  (lib_id "power:GND")
  (at 152.4 106.68 0)
  (unit 1)
  (exclude_from_sim no)
  (in_bom yes)
  (on_board yes)
  (dnp no)
  (fields_autoplaced yes)
  (property "Reference" "#PWR010" (at 152.4 113.03 0) (effects (font (size 1.27 1.27)) (hide yes)))
  (property "Value" "GND" (at 152.4 111.76 0) (effects (font (size 1.27 1.27))))
  (property "Footprint" "" (at 152.4 106.68 0) (effects (font (size 1.27 1.27)) (hide yes)))
  (property "Datasheet" "" (at 152.4 106.68 0) (effects (font (size 1.27 1.27)) (hide yes)))
  (property "Description" "Power symbol creates a global label with name \"GND\" , ground" (at 152.4 106.68 0) (effects (font (size 1.27 1.27)) (hide yes)))
  (pin "1"))
 (symbol
  (lib_id "Common:+3V3")
  (at 228.6 82.55 0)
  (unit 1)
  (exclude_from_sim no)
  (in_bom yes)
  (on_board yes)
  (dnp no)
  (property "Reference" "#PWR014" (at 228.6 86.36 0) (effects (font (size 1.27 1.27)) (hide yes)))
  (property "Value" "+3V3" (at 228.6 78.74 0) (effects (font (size 1.27 1.27))))
  (property "Footprint" "" (at 228.6 82.55 0) (effects (font (size 1.27 1.27)) (hide yes)))
  (property "Datasheet" "" (at 228.6 82.55 0) (effects (font (size 1.27 1.27)) (hide yes)))
  (property "Description" "Positive 3.3V" (at 228.6 82.55 0) (effects (font (size 1.27 1.27)) (hide yes)))
  (pin "1"))
 (symbol
  (lib_id "Common:+VDD")
  (at 57.15 148.59 0)
  (unit 1)
  (exclude_from_sim no)
  (in_bom yes)
  (on_board yes)
  (dnp no)
  (property "Reference" "#PWR04" (at 57.15 152.4 0) (effects (font (size 1.27 1.27)) (hide yes)))
  (property "Value" "+VDD" (at 57.15 144.78 0) (effects (font (size 1.27 1.27))))
  (property "Footprint" "" (at 57.15 148.59 0) (effects (font (size 1.27 1.27)) (hide yes)))
  (property "Datasheet" "" (at 57.15 148.59 0) (effects (font (size 1.27 1.27)) (hide yes)))
  (property "Description" "Power symbol creates a global label with name \"VDD\"" (at 57.15 148.59 0) (effects (font (size 1.27 1.27)) (hide yes)))
  (pin "1"))
 (symbol
  (lib_id "power:GND")
  (at 241.3 95.25 0)
  (unit 1)
  (exclude_from_sim no)
  (in_bom yes)
  (on_board yes)
  (dnp no)
  (property "Reference" "#PWR015" (at 241.3 101.6 0) (effects (font (size 1.27 1.27)) (hide yes)))
  (property "Value" "GND" (at 241.3 99.06 0) (effects (font (size 1.27 1.27))))
  (property "Footprint" "" (at 241.3 95.25 0) (effects (font (size 1.27 1.27)) (hide yes)))
  (property "Datasheet" "" (at 241.3 95.25 0) (effects (font (size 1.27 1.27)) (hide yes)))
  (property "Description" "Power symbol creates a global label with name \"GND\" , ground" (at 241.3 95.25 0) (effects (font (size 1.27 1.27)) (hide yes)))
  (pin "1"))
 (symbol
  (lib_id "Device:C_Small")
  (at 114.3 88.9 0)
  (unit 1)
  (exclude_from_sim no)
  (in_bom yes)
  (on_board yes)
  (dnp no)
  (fields_autoplaced yes)
  (property "Reference" "C1" (at 116.84 87.6363 0) (effects (font (size 1.27 1.27)) (justify left)))
  (property "Value" "4u7F" (at 116.84 90.1763 0) (effects (font (size 1.27 1.27)) (justify left)))
  (property "Footprint" "common:C_0402_1005Metric" (at 114.3 88.9 0) (effects (font (size 1.27 1.27)) (hide yes)))
  (property "Datasheet" "~" (at 114.3 88.9 0) (effects (font (size 1.27 1.27)) (hide yes)))
  (property "Description" "Unpolarized capacitor, small symbol" (at 114.3 88.9 0) (effects (font (size 1.27 1.27)) (hide yes)))
  (pin "1")
  (pin "2"))
 (symbol
  (lib_id "power:PWR_FLAG")
  (at 254 95.25 180)
  (unit 1)
  (exclude_from_sim no)
  (in_bom yes)
  (on_board yes)
  (dnp no)
  (property "Reference" "#FLG03" (at 254 97.155 0) (effects (font (size 1.27 1.27)) (hide yes)))
  (property "Value" "PWR_FLAG" (at 254 99.06 0) (effects (font (size 1.27 1.27))))
  (property "Footprint" "" (at 254 95.25 0) (effects (font (size 1.27 1.27)) (hide yes)))
  (property "Datasheet" "~" (at 254 95.25 0) (effects (font (size 1.27 1.27)) (hide yes)))
  (property "Description" "Special symbol for telling ERC where power comes from" (at 254 95.25 0) (effects (font (size 1.27 1.27)) (hide yes)))
  (pin "1"))
 (symbol
  (lib_id "power:GND")
  (at 177.8 96.52 0)
  (unit 1)
  (exclude_from_sim no)
  (in_bom yes)
  (on_board yes)
  (dnp no)
  (fields_autoplaced yes)
  (property "Reference" "#PWR011" (at 177.8 102.87 0) (effects (font (size 1.27 1.27)) (hide yes)))
  (property "Value" "GND" (at 177.8 101.6 0) (effects (font (size 1.27 1.27))))
  (property "Footprint" "" (at 177.8 96.52 0) (effects (font (size 1.27 1.27)) (hide yes)))
  (property "Datasheet" "" (at 177.8 96.52 0) (effects (font (size 1.27 1.27)) (hide yes)))
  (property "Description" "Power symbol creates a global label with name \"GND\" , ground" (at 177.8 96.52 0) (effects (font (size 1.27 1.27)) (hide yes)))
  (pin "1"))
 (symbol
  (lib_id "Device:LED")
  (at 63.5 101.6 180)
  (unit 1)
  (exclude_from_sim no)
  (in_bom yes)
  (on_board yes)
  (dnp no)
  (fields_autoplaced yes)
  (property "Reference" "D2" (at 65.0875 93.98 0) (effects (font (size 1.27 1.27))))
  (property "Value" "LED" (at 65.0875 96.52 0) (effects (font (size 1.27 1.27))))
  (property "Footprint" "common:LED_0805_2012" (at 63.5 101.6 0) (effects (font (size 1.27 1.27)) (hide yes)))
  (property "Datasheet" "~" (at 63.5 101.6 0) (effects (font (size 1.27 1.27)) (hide yes)))
  (property "Description" "Light emitting diode" (at 63.5 101.6 0) (effects (font (size 1.27 1.27)) (hide yes)))
  (pin "1")
  (pin "2"))
 (symbol
  (lib_id "power:GND")
  (at 76.2 77.47 0)
  (unit 1)
  (exclude_from_sim no)
  (in_bom yes)
  (on_board yes)
  (dnp no)
  (fields_autoplaced yes)
  (property "Reference" "#PWR06" (at 76.2 83.82 0) (effects (font (size 1.27 1.27)) (hide yes)))
  (property "Value" "GND" (at 76.2 82.55 0) (effects (font (size 1.27 1.27))))
  (property "Footprint" "" (at 76.2 77.47 0) (effects (font (size 1.27 1.27)) (hide yes)))
  (property "Datasheet" "" (at 76.2 77.47 0) (effects (font (size 1.27 1.27)) (hide yes)))
  (property "Description" "Power symbol creates a global label with name \"GND\" , ground" (at 76.2 77.47 0) (effects (font (size 1.27 1.27)) (hide yes)))
  (pin "1"))
 (symbol
  (lib_id "power:GND")
  (at 190.5 93.98 0)
  (unit 1)
  (exclude_from_sim no)
  (in_bom yes)
  (on_board yes)
  (dnp no)
  (fields_autoplaced yes)
  (property "Reference" "#PWR013" (at 190.5 100.33 0) (effects (font (size 1.27 1.27)) (hide yes)))
  (property "Value" "GND" (at 190.5 99.06 0) (effects (font (size 1.27 1.27))))
  (property "Footprint" "" (at 190.5 93.98 0) (effects (font (size 1.27 1.27)) (hide yes)))
  (property "Datasheet" "" (at 190.5 93.98 0) (effects (font (size 1.27 1.27)) (hide yes)))
  (property "Description" "Power symbol creates a global label with name \"GND\" , ground" (at 190.5 93.98 0) (effects (font (size 1.27 1.27)) (hide yes)))
  (pin "1"))
 (symbol
  (lib_id "Device:R_Small")
  (at 50.8 76.2 90)
  (unit 1)
  (exclude_from_sim no)
  (in_bom yes)
  (on_board yes)
  (dnp no)
  (fields_autoplaced yes)
  (property "Reference" "R1" (at 50.8 71.12 90) (effects (font (size 1.27 1.27))))
  (property "Value" "1kR" (at 50.8 73.66 90) (effects (font (size 1.27 1.27))))
  (property "Footprint" "common:R_0402_1005Metric" (at 50.8 76.2 0) (effects (font (size 1.27 1.27)) (hide yes)))
  (property "Datasheet" "~" (at 50.8 76.2 0) (effects (font (size 1.27 1.27)) (hide yes)))
  (property "Description" "Resistor, small symbol" (at 50.8 76.2 0) (effects (font (size 1.27 1.27)) (hide yes)))
  (pin "1")
  (pin "2"))
 (symbol
  (lib_id "Common:+ExtV")
  (at 254 82.55 0)
  (unit 1)
  (exclude_from_sim no)
  (in_bom yes)
  (on_board yes)
  (dnp no)
  (property "Reference" "#PWR016" (at 254 86.36 0) (effects (font (size 1.27 1.27)) (hide yes)))
  (property "Value" "+ExtV" (at 254 78.74 0) (effects (font (size 1.27 1.27))))
  (property "Footprint" "" (at 254 82.55 0) (effects (font (size 1.27 1.27)) (hide yes)))
  (property "Datasheet" "" (at 254 82.55 0) (effects (font (size 1.27 1.27)) (hide yes)))
  (property "Description" "External power source" (at 254 82.55 0) (effects (font (size 1.27 1.27)) (hide yes)))
  (pin "1"))
 (symbol
  (lib_id "Connector_Generic:Conn_01x03")
  (at 38.1 152.4 0)
  (mirror y)
  (unit 1)
  (exclude_from_sim no)
  (in_bom yes)
  (on_board yes)
  (dnp no)
  (property "Reference" "J1" (at 38.1 143.51 0) (effects (font (size 1.27 1.27))))
  (property "Value" "Vbus" (at 38.354 146.05 0) (effects (font (size 1.27 1.27))))
  (property "Footprint" "Connector_PinHeader_2.54mm:PinHeader_1x03_P2.54mm_Vertical" (at 38.1 152.4 0) (effects (font (size 1.27 1.27)) (hide yes)))
  (property "Datasheet" "~" (at 38.1 152.4 0) (effects (font (size 1.27 1.27)) (hide yes)))
  (property "Description" "Generic connector, single row, 01x03, script generated (kicad-library-utils/schlib/autogen/connector/)" (at 38.1 152.4 0) (effects (font (size 1.27 1.27)) (hide yes)))
  (pin "1")
  (pin "2")
  (pin "3")))
